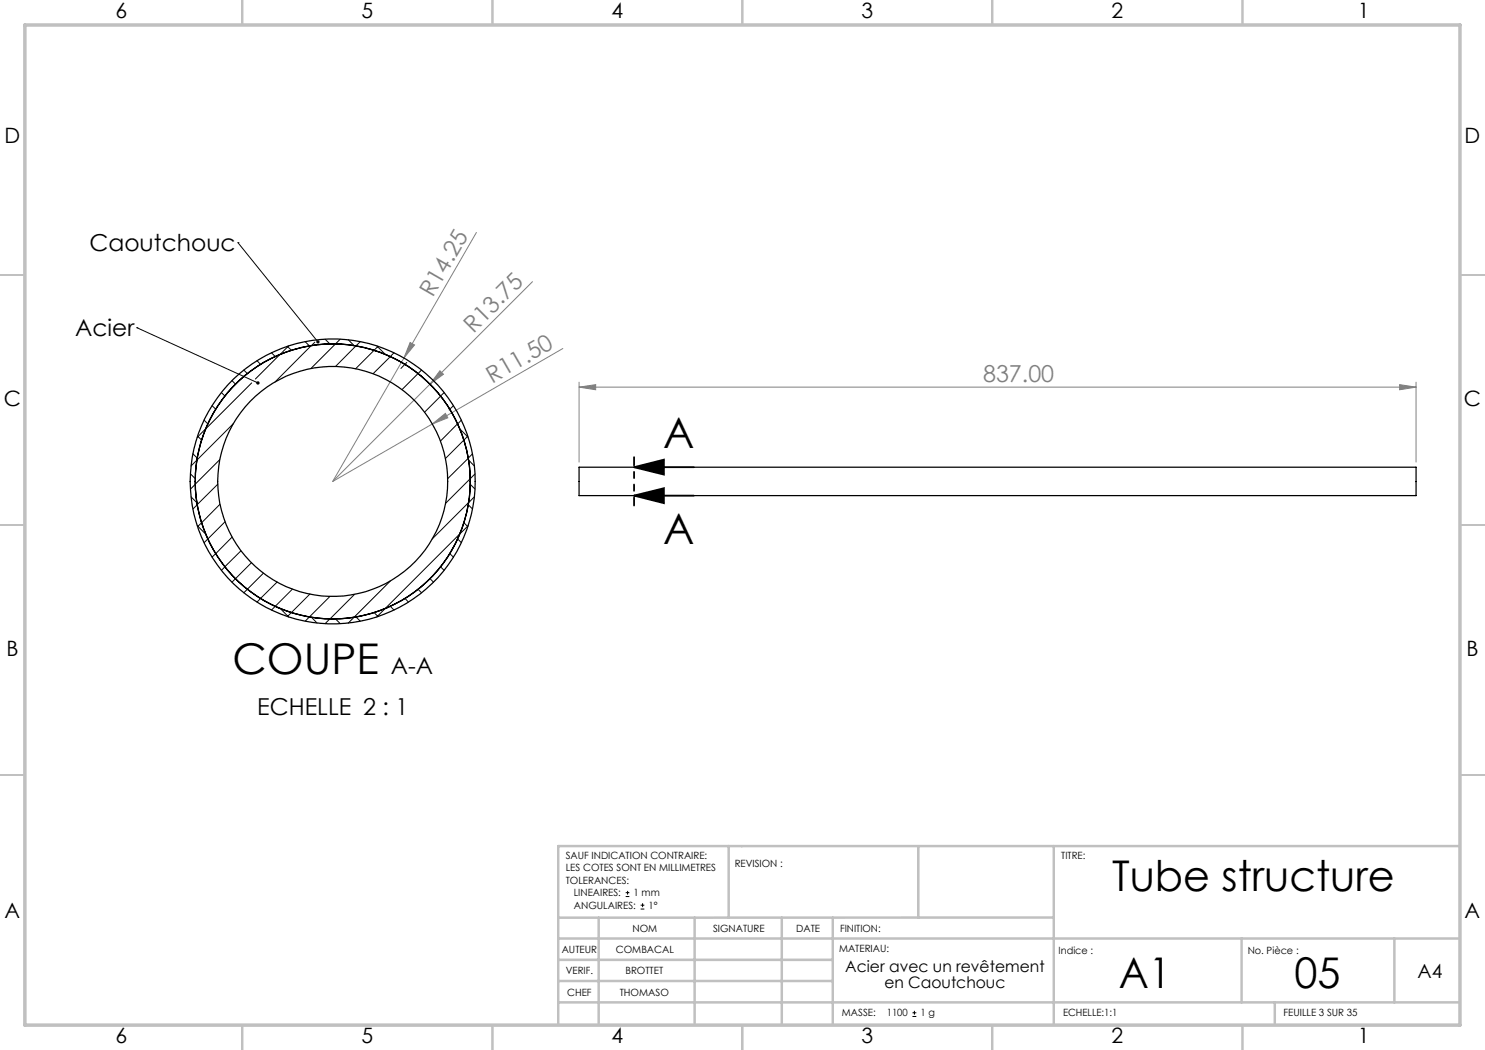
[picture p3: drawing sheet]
<svg xmlns="http://www.w3.org/2000/svg" width="297mm" height="210mm" viewBox="0 0 297 210" stroke-linecap="round" stroke-linejoin="round" font-family="sans-serif">
<g fill="none" stroke="#000" stroke-width=".2">
<path d="M47.6 48.5h.1M47.6 48.5l16 19.9M27.4 65.5h.1M27.4 65.5l24.2 11.1M125.1 179.3h.8M125.1 178.5h.8M125.5 178.2v.7M128.1 181.8h.8M128.1 181h.8M128.5 180.6v.8M182.5 203.3h.8M182.5 202.6h.8"/>
<path d="M182.9 202.2v.7"/>
</g>
<path d="M126.8 93.4l6-1.5v3zM126.8 99.1l6-1.5v3zM126.8 93.4h12M126.8 99.1h12" fill="none" stroke="#000" stroke-width=".35"/>
<g fill="none" stroke="#808080" stroke-width=".2">
<path d="M95.3 46.5l-14.5 25.1M106.5 56.3l-40 40M80.8 71.6l-14.3 24.7M82 68.5l.9 .5-2.1 2.6zM88 74.1l.7 .8-2.7 1.9zM112.6 69.7l-26.1 15.1M115.8 77.4l3.3-.5v1.1zM115.8 76.4v16M115.8 77.4h167.4M279.9 76.9l3.3 .5-3.3 .6zM283.2 76.4v16M86.5 84.8l2.6-2.1 .5 .9z"/>
<path d="M86.5 84.8l-20 11.5"/>
</g>
<path d="M126.8 91.4v9.7" fill="none" stroke="#000" stroke-width=".35" stroke-dasharray="6.3 1.3 1.3 1.3 1.3 1.3" stroke-dashoffset="4.7"/>
<path d="M148.4 169.2v.3" fill="none" stroke="#c0c0c0" stroke-width=".2"/>
<g fill="none" stroke="#c0c0c0" stroke-width=".35">
<path d="M48.5 0v5M98.5 0v5M148.5 0v5M198.5 0v5M248.5 0v5M0 55h5M292 55h5.1M0 105h5M292 105h5.1M0 155h5M292 155h5.1M48.5 205v5.1"/>
<path d="M98.5 205v5.1M148.4 205v5.1M148.5 205v5.1M198.5 205v5.1M248.5 205v5.1"/>
</g>
<g fill="none" stroke="#c0c0c0" stroke-width=".5">
<path d="M145.7 169.2v14.3M183.7 169.2v14.3M210.7 169.2v35.5M291.9 169.2h-180.2v35.5M111.9 196.2h54.6M111.9 192h54.6M111.9 187.7h180M119.7 183.5v21.2M138.9 183.5v21.2M156.4 183.5v21.2M166.5 183.5v21.2M210.7 183.5h-98.8"/>
<path d="M248.3 187.7v12.8M278.9 187.7v12.8M111.9 200.5h180M255 200.5v4.2"/>
</g>
<path d="M5 5h287v200h-287z" fill="none" stroke="#c0c0c0" stroke-width=".7"/>
<g fill="#000">
<path d="M63.4 68.1a.33 .33 0 0 0-.1 .5 .33 .33 0 0 0 .5 0l-.2-.2 .2 .2a.34 .34 0 0 0 .1-.4 .34 .34 0 0 0-.5-.1zM51.3 76.3v.1a.34 .34 0 0 0 .1 .5 .34 .34 0 0 0 .5-.2l-.3-.1 .3 .1a.35 .35 0 0 0-.1-.4 .35 .35 0 0 0-.5 0z"/>
<path d="M126.8 93.4l6-1.5v3zM126.8 99.1l6-1.5v3z"/>
</g>
<g fill="#808080">
<path d="M86.5 84.8l2.6-2.1 .5 .9z"/>
<path d="M88 74.1l.7 .8-2.7 1.9z"/>
<path d="M82 68.5l.9 .5-2.1 2.6z"/>
<path d="M115.8 77.4l3.3-.5v1.1zM279.9 76.9l3.3 .5-3.3 .6z"/>
</g>
<g fill="none" stroke="#000" stroke-width=".25">
<path d="M115.8 93.4h167.4v5.7h-167.4z"/>
<circle cx="66.5" cy="96.3" r="23"/>
<circle cx="66.5" cy="96.3" r="28.5"/>
<circle cx="66.5" cy="96.3" r="27.5"/>
</g>
<g fill="none" stroke="#000" stroke-width=".2">
<path d="M44.3 78.5l.7 .7M46.4 76.1l.7 .7M48.8 74l.7 .7M50.3 76.6l-9.2 9.2M51.4 72.1l.7 .8M54.3 70.5l.7 .8M56 70.9l-4.9 4.9M57.5 69.3l.8 .8M57.7 69.2l-1.6 1.7M61 68.3l.9 .9M62.3 69.1l-7.3 7.3M63 68.4l-.7 .7"/>
<path d="M65 67.8l1 1M68.1 67.8l-5.9 5.9M69.6 67.9l1.2 1.2M72.1 68.3l-5 5M75.4 69.2l1.6 1.7M75.6 69.3l-4.5 4.5M78.8 70.5l-4.2 4.2M81 72.9l-.8 .8M81.4 72.5l-.4 .4M84.3 74l-3.9 3.9M86 76.8h.1M88.1 79.2l-3.2 3.2"/>
<path d="M88.8 78.5l-.7 .7M38.1 94.8l1 .9M38.2 99.4l1.2 1.1M38.6 90.8l.8 .8M39.5 87.2l.8 .8M40.8 84l.8 .8M41.1 85.8l-1.7 1.7M42.4 81.1l.7 .7M43.6 96.8l-4.2 4.1M44 91.9l-5.9 5.9M46.6 84.8l-8.4 8.4M90.7 81.1l-.9 .9"/>
<path d="M91.5 84.8l-3.4 3.4M92 85.8l1.7 1.7M92.3 84l-.8 .8M93.6 87.2l-4.5 4.5M93.7 91.6l-4.2 4.1M93.7 92l1.2 1.2M94.1 96.9l.9 .9M94.5 90.8l-.8 .8M94.9 99.4l-1.2 1.1M95 94.8l-5.9 5.8M39.4 101l-.8 .8M39.4 105.1l1.7 1.7"/>
<path d="M44 100.9l-4.5 4.4M45 104.3l-4.2 4.2M46.4 107.4l-4 4M48.2 110.2l-3.9 3.9M50.3 112.6l-3.9 3.8M52.7 114.6l-3.9 4M55.4 116.4l-4 4M58.5 117.8l-4.2 4.2M62 118.8l-4.5 4.5M66 119.3l-5 4.9M70.9 118.9l-4.9 4.9M78.1 116.2l-8.5 8.4"/>
<path d="M81 119.7l.7 .7M83.6 117.9l.7 .7M86 115.7l.7 .7M88.1 113.4l.7 .7M90 110.7l.7 .7M91.5 107.8l.8 .7M92.8 104.6l.8 .7M93.7 105.1l-18.3 18.3M93.7 101l.8 .8M93.7 100.5l-7.3 7.3M56.1 121.7l1.6 1.7M62.3 123.5l1.1 1.1"/>
<path d="M66 123.8l-1 .9M67.1 123.8l1 .9M71.2 123.4l.9 .8M74.8 122.5l.8 .8M78.1 121.3l.7 .7"/>
</g>
<g font-size="8.5">
<text x="132.6" y="89.6">A</text>
<text x="132.6" y="108.7">A</text>
<text x="46.5" y="134.9">COUPE</text>
<text x="222.4" y="178.3">Tube structure</text>
<text x="223.8" y="197.6">A1</text>
<text x="258.9" y="197.6">05</text>
</g>
<g font-size="4.7">
<text x="17.9" y="50.3">Caoutchouc</text>
<text x="15.1" y="67.3">Acier</text>
<text x="78.2" y="134.9">A-A</text>
<text x="51.5" y="143.1">ECHELLE 2 : 1</text>
</g>
<g font-size="4.7" fill="#808080">
<text x="86.6" y="59.6" transform="rotate(-60 86.6 59.6)">R14.25</text>
<text x="94.7" y="66.7" transform="rotate(-45 94.7 66.7)">R13.75</text>
<text x="98.4" y="76.7" transform="rotate(-30 98.4 76.7)">R11.50</text>
<text x="196.6" y="76.4">837.00</text>
</g>
<g font-size="4.2">
<text x="23.1" y="3.6">6</text>
<text x="72.3" y="3.6">5</text>
<text x="122.3" y="3.6">4</text>
<text x="172.3" y="3.6">3</text>
<text x="222.3" y="3.6">2</text>
<text x="271.6" y="3.6">1</text>
<text x=".9" y="28.6">D</text>
<text x="292.9" y="28.6">D</text>
<text x=".8" y="81.1">C</text>
<text x="292.8" y="81.1">C</text>
<text x="1.3" y="131.1">B</text>
<text x="293.3" y="131.1">B</text>
<text x=".9" y="183.6">A</text>
<text x="292.9" y="183.6">A</text>
<text x="23.1" y="208.6">6</text>
<text x="72.3" y="208.6">5</text>
<text x="122.3" y="208.6">4</text>
<text x="172.3" y="208.6">3</text>
<text x="222.3" y="208.6">2</text>
<text x="271.6" y="208.6">1</text>
</g>
<text font-size="3.9" x="283.5" y="195.6">A4</text>
<g font-size="3.2">
<text x="169.1" y="194.5">Acier avec un revêtement</text>
<text x="176.9" y="197.7">en Caoutchouc</text>
</g>
<g font-size="2">
<text x="113.1" y="171.8">SAUF INDICATION CONTRAIRE:</text>
<text x="146.9" y="173.3">REVISION :</text>
<text x="212.3" y="171.8">TITRE:</text>
<text x="113.1" y="174.3">LES COTES SONT EN MILLIMETRES</text>
<text x="113.1" y="176.8">TOLERANCES:</text>
<text x="114.8" y="179.3">LINEAIRES:</text>
<text x="126.7" y="179.3">1 mm</text>
<text x="114.8" y="181.8">ANGULAIRES:</text>
<text x="129.7" y="181.8">1°</text>
<text x="112.4" y="190.5">AUTEUR</text>
<text x="123.2" y="190.5">COMBACAL</text>
<text x="126.5" y="186.4">NOM</text>
<text x="142.6" y="186.4">SIGNATURE</text>
<text x="159.2" y="186.4">DATE</text>
<text x="167.8" y="190.3">MATERIAU:</text>
<text x="168" y="186.4">FINITION:</text>
<text x="211.7" y="190.9">Indice :</text>
<text x="249.5" y="190.9">No. Pièce :</text>
<text x="113.1" y="194.9">VERIF.</text>
<text x="125.1" y="194.9">BROTTET</text>
<text x="113.4" y="199.2">CHEF</text>
<text x="123.9" y="199.2">THOMASO</text>
<text x="168.4" y="203.3">MASSE:</text>
<text x="177.3" y="203.3">1100</text>
<text x="184.1" y="203.3">1 g</text>
<text x="212.6" y="203.3">ECHELLE:1:1</text>
<text x="256.7" y="203.3">FEUILLE 3 SUR 35</text>
</g>
</svg>
